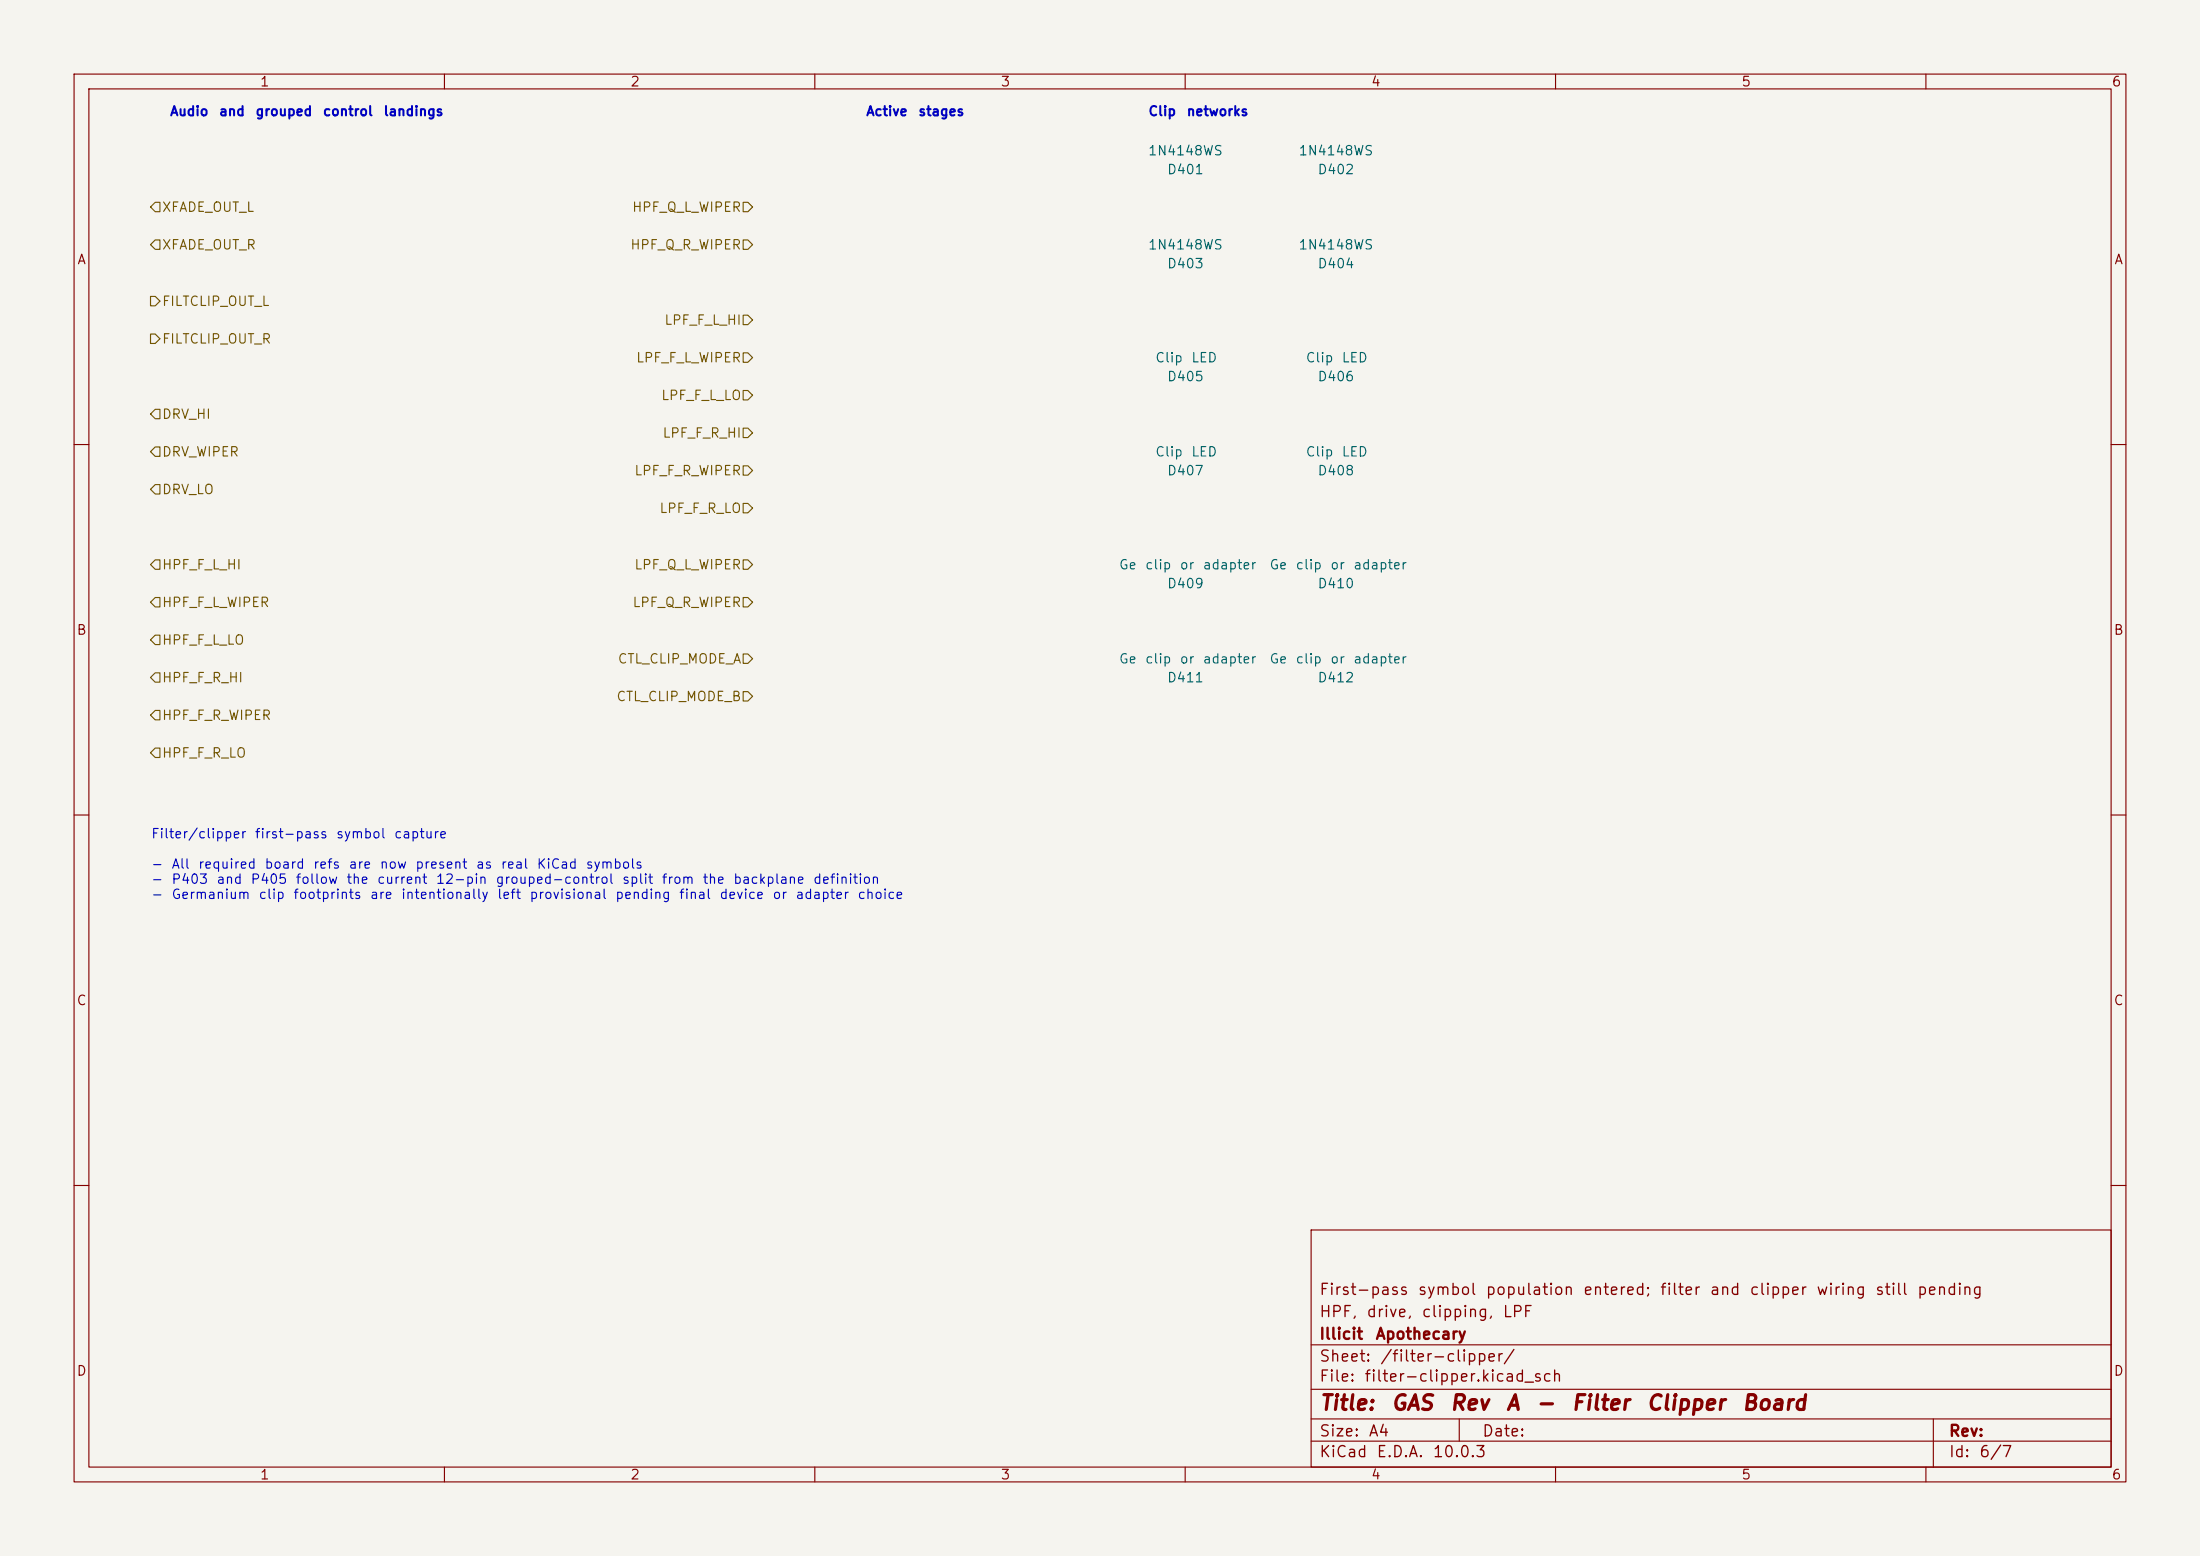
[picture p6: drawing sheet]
<svg xmlns="http://www.w3.org/2000/svg" width="297mm" height="210mm" viewBox="0 0 297 210" stroke-linecap="round" stroke-linejoin="round" font-family="sans-serif">
<path d="M0 0h297v210h-297z" fill="#f5f4ef" stroke="#f5f4ef" stroke-width=".14"/>
<g fill="none" stroke="#840000" stroke-width=".15">
<path d="M10 10h277v190h-277zM12 12h273v186h-273zM60 10v2M110 10v2M160 10v2M210 10v2M260 10v2M10 60h2M285 60h2M10 110h2M285 110h2M10 160h2"/>
<path d="M177 166h108v32h-108zM285 160h2M60 198v2M110 198v2M160 198v2M177 194.5h108M177 191.5h108M177 187.5h108M177 181.5h108M197 191.5v3M210 198v2M260 198v2"/>
<path d="M261 191.5v6.5"/>
</g>
<g fill="none" stroke="#725600" stroke-width=".15">
<path d="M20.3 27.9l.7-.6h.6v1.3h-.6zM20.3 33l.7-.6h.6v1.3h-.6zM100.3 27.3h.7l.6 .6-.6 .7h-.7zM100.3 32.4h.7l.6 .6-.6 .7h-.7zM20.3 40h.7l.6 .6-.6 .7h-.7zM20.3 45.1h.7l.6 .6-.6 .7h-.7zM21 55.2h.6v1.3h-.6l-.7-.6zM100.3 42.5h.7l.6 .7-.6 .6h-.7zM100.3 47.6h.7l.6 .7-.6 .6h-.7zM100.3 52.7h.7l.6 .6-.6 .7h-.7zM100.3 57.8h.7l.6 .6-.6 .7h-.7zM21 60.3h.6v1.3h-.6l-.7-.6z"/>
<path d="M21 65.4h.6v1.3h-.6l-.7-.7zM21 75.6h.6v1.2h-.6l-.7-.6zM100.3 62.9h.7l.6 .6-.6 .6h-.7zM100.3 75.6h.7l.6 .6-.6 .6h-.7zM100.3 67.9h.7l.6 .7-.6 .6h-.7zM20.3 86.4l.7-.7h.6v1.3h-.6zM21 80.6h.6v1.3h-.6l-.7-.6zM21 90.8h.6v1.3h-.6l-.7-.7zM21 95.9h.6v1.3h-.6l-.7-.7zM100.3 80.6h.7l.6 .7-.6 .6h-.7zM100.3 88.3h.7l.6 .6-.6 .6h-.7zM100.3 93.3h.7l.6 .7-.6 .6h-.7z"/>
<path d="M21 101h.6v1.2h-.6l-.7-.6z"/>
</g>
<g font-size="2" fill="#840000">
<text x="178" y="190.8">Title:</text>
<text x="187.7" y="190.8">GAS</text>
<text x="195.6" y="190.8">Rev</text>
<text x="203.2" y="190.8">A</text>
<text x="207.2" y="190.8">-</text>
<text x="212" y="190.8">Filter</text>
<text x="222.1" y="190.8">Clipper</text>
<text x="235" y="190.8">Board</text>
</g>
<g font-size="1.5" fill="#840000">
<text x="178" y="178.2">HPF,</text>
<text x="178" y="175.2">First-pass</text>
<text x="184.4" y="178.2">drive,</text>
<text x="191.3" y="175.2">symbol</text>
<text x="191.8" y="178.2">clipping,</text>
<text x="200.5" y="175.2">population</text>
<text x="202.8" y="178.2">LPF</text>
<text x="213.6" y="175.2">entered;</text>
<text x="224" y="175.2">filter</text>
<text x="230.7" y="175.2">and</text>
<text x="236.1" y="175.2">clipper</text>
<text x="245.1" y="175.2">wiring</text>
<text x="253" y="175.2">still</text>
<text x="258.7" y="175.2">pending</text>
<text x="178" y="184.2">Sheet:</text>
<text x="178" y="181.2">Illicit</text>
<text x="185.6" y="181.2">Apothecary</text>
<text x="186.2" y="184.2">/filter-clipper/</text>
<text x="178" y="186.9">File:</text>
<text x="184.1" y="186.9">filter-clipper.kicad_sch</text>
<text x="178" y="197.1">KiCad</text>
<text x="178" y="194.3">Size:</text>
<text x="184.7" y="194.3">A4</text>
<text x="185.7" y="197.1">E.D.A.</text>
<text x="193.3" y="197.1">10.0.3</text>
<text x="200" y="194.3">Date:</text>
<text x="263" y="194.3">Rev:</text>
<text x="263" y="197.1">Id:</text>
<text x="267.1" y="197.1">6/7</text>
</g>
<g font-size="1.3" fill="#840000">
<text x="35" y="12">1</text>
<text x="85" y="12">2</text>
<text x="135" y="12">3</text>
<text x="185" y="12">4</text>
<text x="235" y="12">5</text>
<text x="285" y="12">6</text>
<text x="10.3" y="36">A</text>
<text x="285.3" y="36">A</text>
<text x="10.3" y="86">B</text>
<text x="285.3" y="86">B</text>
<text x="10.3" y="136">C</text>
<text x="285.3" y="136">C</text>
<text x="10.3" y="186">D</text>
<text x="285.3" y="186">D</text>
<text x="35" y="200">1</text>
<text x="85" y="200">2</text>
<text x="135" y="200">3</text>
<text x="185" y="200">4</text>
<text x="235" y="200">5</text>
<text x="285" y="200">6</text>
</g>
<g font-size="1.3" fill="#0000c2">
<text x="22.9" y="16">Audio</text>
<text x="29.5" y="16">and</text>
<text x="34.4" y="16">grouped</text>
<text x="43.5" y="16">control</text>
<text x="51.7" y="16">landings</text>
<text x="116.8" y="16">Active</text>
<text x="123.9" y="16">stages</text>
<text x="154.9" y="16">Clip</text>
<text x="160.1" y="16">networks</text>
<text x="20.3" y="113.5">Filter/clipper</text>
<text x="34.3" y="113.5">first-pass</text>
<text x="45.3" y="113.5">symbol</text>
<text x="53.1" y="113.5">capture</text>
<text x="20.3" y="117.6">-</text>
<text x="20.3" y="119.6">-</text>
<text x="23.1" y="117.6">All</text>
<text x="23.1" y="119.6">P403</text>
<text x="26.7" y="117.6">required</text>
<text x="29.1" y="119.6">and</text>
<text x="33.8" y="119.6">P405</text>
<text x="35.6" y="117.6">board</text>
<text x="39.8" y="119.6">follow</text>
<text x="42.2" y="117.6">refs</text>
<text x="46.7" y="119.6">the</text>
<text x="47" y="117.6">are</text>
<text x="50.8" y="119.6">current</text>
<text x="51.2" y="117.6">now</text>
<text x="56" y="117.6">present</text>
<text x="58.8" y="119.6">12-pin</text>
<text x="64.2" y="117.6">as</text>
<text x="66.8" y="119.6">grouped-control</text>
<text x="67.5" y="117.6">real</text>
<text x="72.4" y="117.6">KiCad</text>
<text x="79" y="117.6">symbols</text>
<text x="83.9" y="119.6">split</text>
<text x="89.2" y="119.6">from</text>
<text x="94.8" y="119.6">the</text>
<text x="98.9" y="119.6">backplane</text>
<text x="109.7" y="119.6">definition</text>
<text x="20.3" y="121.7">-</text>
<text x="23.1" y="121.7">Germanium</text>
<text x="34.8" y="121.7">clip</text>
<text x="39.5" y="121.7">footprints</text>
<text x="49.9" y="121.7">are</text>
<text x="54.1" y="121.7">intentionally</text>
<text x="67" y="121.7">left</text>
<text x="71.4" y="121.7">provisional</text>
<text x="83" y="121.7">pending</text>
<text x="91.6" y="121.7">final</text>
<text x="97" y="121.7">device</text>
<text x="104.2" y="121.7">or</text>
<text x="107.3" y="121.7">adapter</text>
<text x="115.7" y="121.7">choice</text>
</g>
<g font-size="1.3" fill="#006464">
<text x="154.9" y="21.3">1N4148WS</text>
<text x="157.5" y="23.8">D401</text>
<text x="175.2" y="21.3">1N4148WS</text>
<text x="177.8" y="23.8">D402</text>
<text x="154.9" y="34">1N4148WS</text>
<text x="175.2" y="34">1N4148WS</text>
<text x="157.5" y="36.5">D403</text>
<text x="177.8" y="36.5">D404</text>
<text x="155.9" y="49.2">Clip</text>
<text x="157.5" y="51.8">D405</text>
<text x="160.7" y="49.2">LED</text>
<text x="176.2" y="49.2">Clip</text>
<text x="177.8" y="51.8">D406</text>
<text x="181" y="49.2">LED</text>
<text x="155.9" y="61.9">Clip</text>
<text x="157.5" y="64.5">D407</text>
<text x="160.7" y="61.9">LED</text>
<text x="176.2" y="61.9">Clip</text>
<text x="177.8" y="64.5">D408</text>
<text x="181" y="61.9">LED</text>
<text x="151" y="77.2">Ge</text>
<text x="154.5" y="77.2">clip</text>
<text x="159.2" y="77.2">or</text>
<text x="162.3" y="77.2">adapter</text>
<text x="171.3" y="77.2">Ge</text>
<text x="174.8" y="77.2">clip</text>
<text x="179.5" y="77.2">or</text>
<text x="182.6" y="77.2">adapter</text>
<text x="157.5" y="79.7">D409</text>
<text x="177.8" y="79.7">D410</text>
<text x="151" y="89.9">Ge</text>
<text x="154.5" y="89.9">clip</text>
<text x="159.2" y="89.9">or</text>
<text x="162.3" y="89.9">adapter</text>
<text x="171.3" y="89.9">Ge</text>
<text x="174.8" y="89.9">clip</text>
<text x="179.5" y="89.9">or</text>
<text x="182.6" y="89.9">adapter</text>
<text x="157.5" y="92.4">D411</text>
<text x="177.8" y="92.4">D412</text>
</g>
<g font-size="1.3" fill="#725600">
<text x="21.8" y="28.9">XFADE_OUT_L</text>
<text x="85.2" y="28.9">HPF_Q_L_WIPER</text>
<text x="21.8" y="34">XFADE_OUT_R</text>
<text x="85" y="34">HPF_Q_R_WIPER</text>
<text x="21.8" y="41.6">FILTCLIP_OUT_L</text>
<text x="21.8" y="46.7">FILTCLIP_OUT_R</text>
<text x="89.6" y="44.2">LPF_F_L_HI</text>
<text x="85.8" y="49.2">LPF_F_L_WIPER</text>
<text x="21.8" y="56.9">DRV_HI</text>
<text x="89.2" y="54.3">LPF_F_L_LO</text>
<text x="89.4" y="59.4">LPF_F_R_HI</text>
<text x="21.8" y="61.9">DRV_WIPER</text>
<text x="85.5" y="64.5">LPF_F_R_WIPER</text>
<text x="21.8" y="67">DRV_LO</text>
<text x="88.9" y="69.6">LPF_F_R_LO</text>
<text x="21.8" y="77.2">HPF_F_L_HI</text>
<text x="85.5" y="77.2">LPF_Q_L_WIPER</text>
<text x="21.8" y="82.3">HPF_F_L_WIPER</text>
<text x="85.3" y="82.3">LPF_Q_R_WIPER</text>
<text x="21.8" y="87.3">HPF_F_L_LO</text>
<text x="83.3" y="89.9">CTL_CLIP_MODE_A</text>
<text x="21.8" y="92.4">HPF_F_R_HI</text>
<text x="83.1" y="95">CTL_CLIP_MODE_B</text>
<text x="21.8" y="97.5">HPF_F_R_WIPER</text>
<text x="21.8" y="102.6">HPF_F_R_LO</text>
</g>
</svg>
